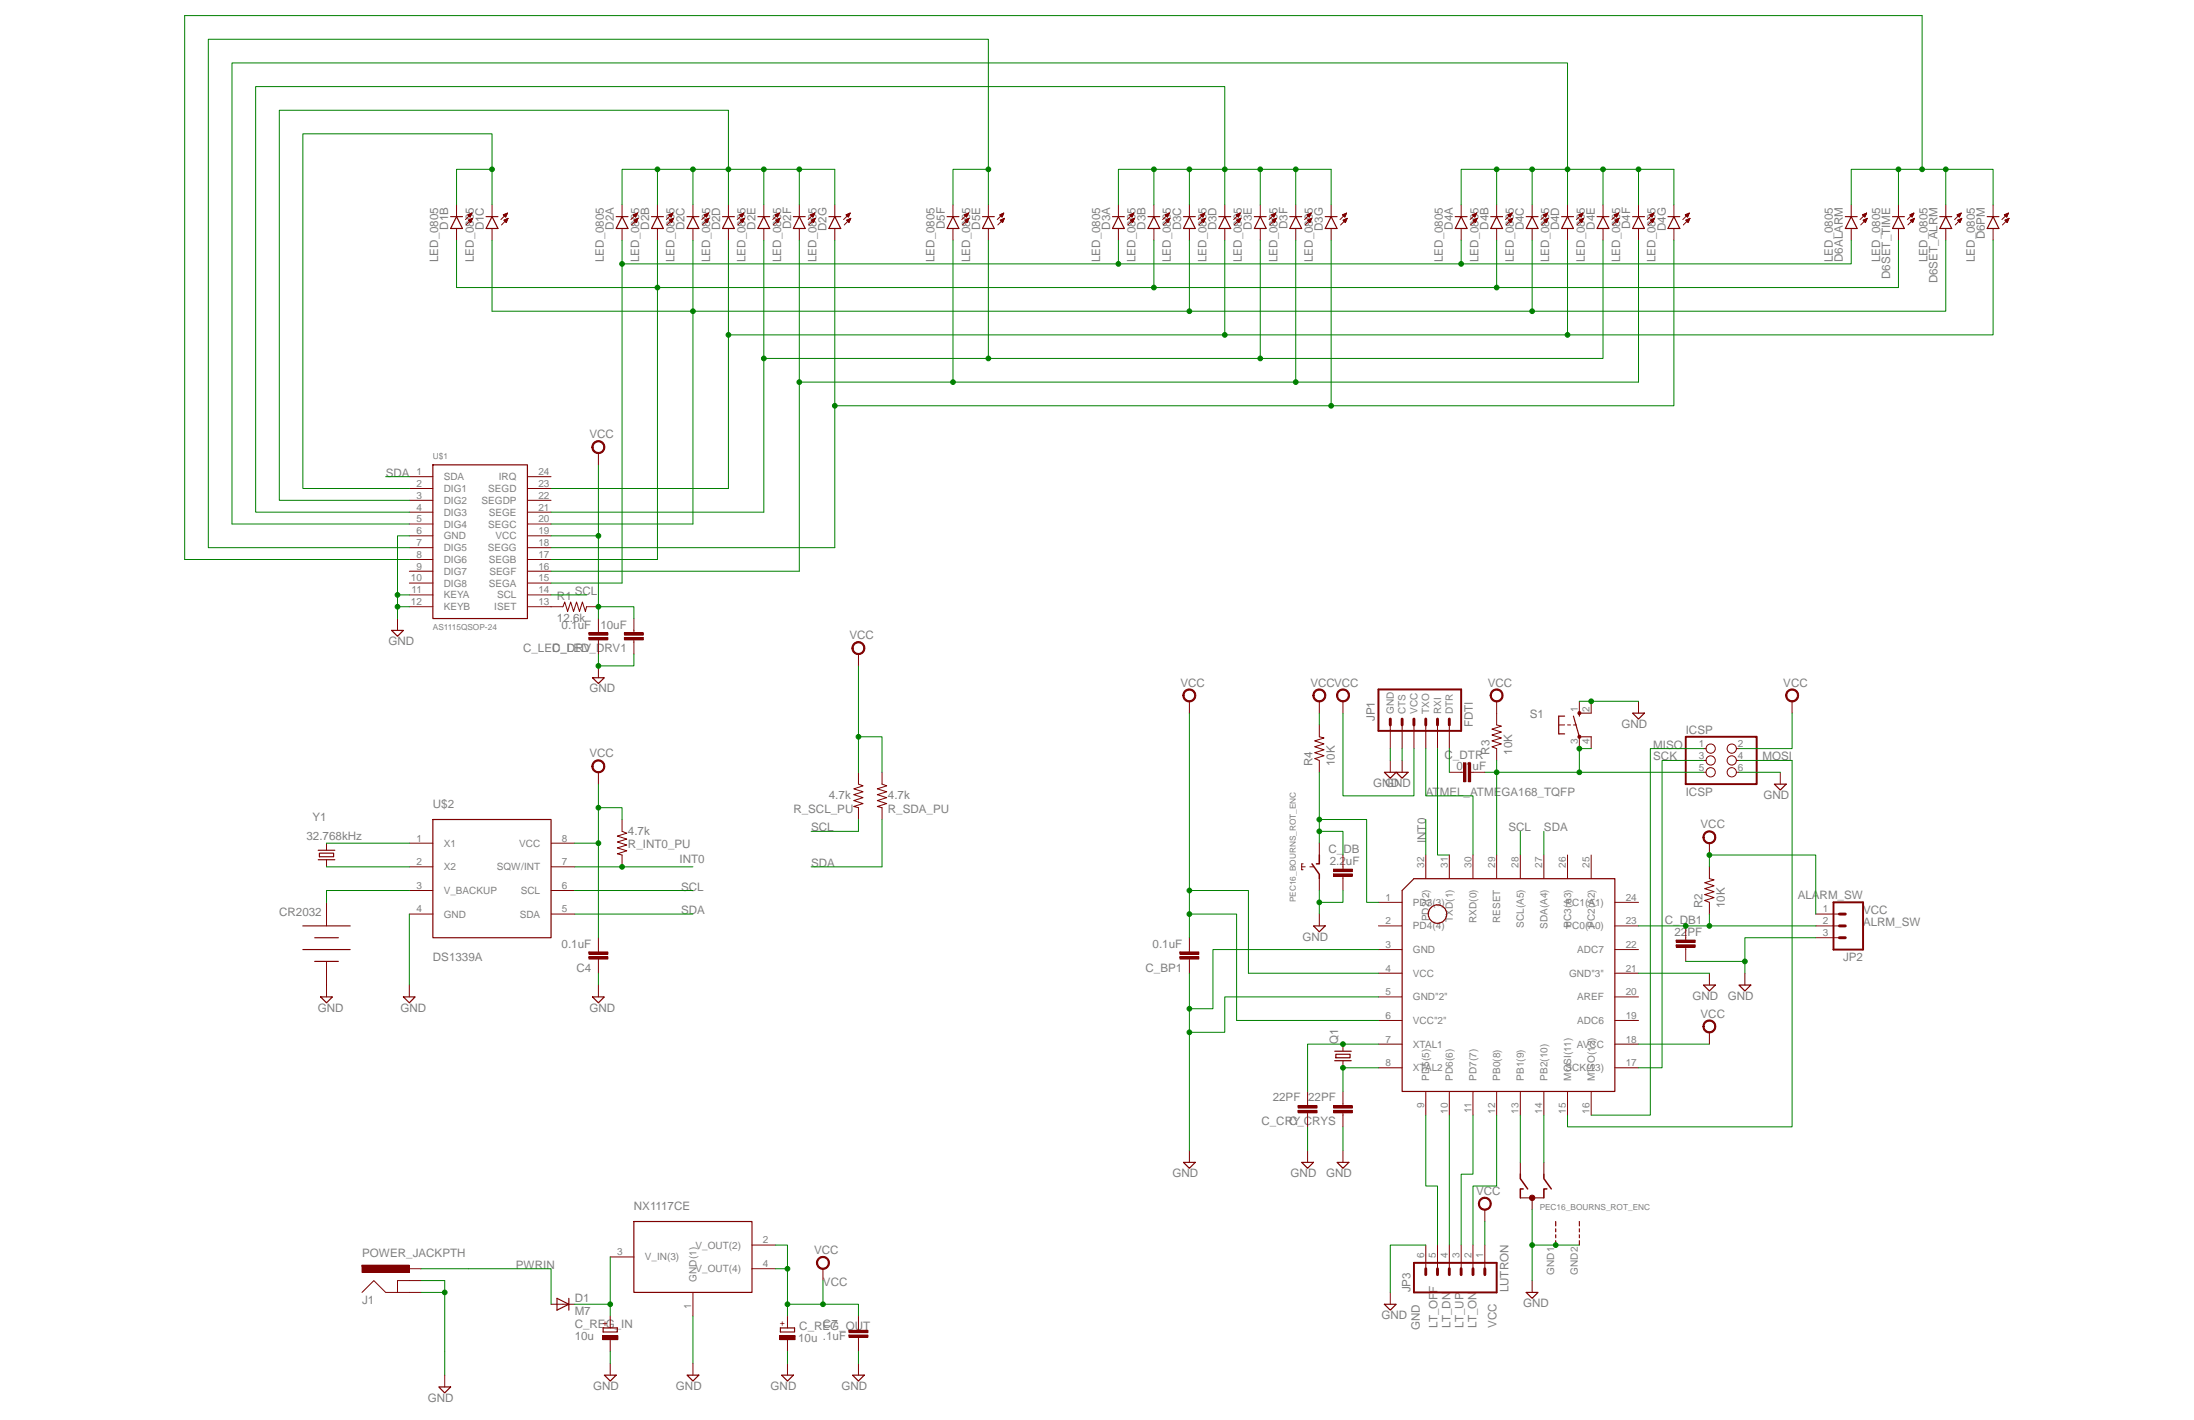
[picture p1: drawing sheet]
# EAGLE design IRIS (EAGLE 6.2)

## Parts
C4  0.1uF  CAP0805  [0805]
C7  .1uF  C-EU0603-RND  [C0603-ROUND]
C_BP1  0.1uF  CAP0805  [0805]
C_CRY  22PF  CAP0805  [0805]
C_CRYS  22PF  CAP0805  [0805]
C_DB  2.2uF  CAP0805  [0805]
C_DB1  22PF  CAP0805  [0805]
C_DTR  0.1uF  CAP0805  [0805]
C_LED_DRV  0.1uF  CAP0805  [0805]
C_LED_DRV1  10uF  CAP0805  [0805]
C_REG_IN  10u  CPOL-EUD  [PANASONIC_D]
C_REG_OUT  10u  CPOL-EUD  [PANASONIC_D]
D1  M7  DIODE-SMB  [SMB]
D1B  LED_0805  [LED_0805]
D1C  LED_0805  [LED_0805]
D2A  LED_0805  [LED_0805]
D2B  LED_0805  [LED_0805]
D2C  LED_0805  [LED_0805]
D2D  LED_0805  [LED_0805]
D2E  LED_0805  [LED_0805]
D2F  LED_0805  [LED_0805]
D2G  LED_0805  [LED_0805]
D3A  LED_0805  [LED_0805]
D3B  LED_0805  [LED_0805]
D3C  LED_0805  [LED_0805]
D3D  LED_0805  [LED_0805]
D3E  LED_0805  [LED_0805]
D3F  LED_0805  [LED_0805]
D3G  LED_0805  [LED_0805]
D4A  LED_0805  [LED_0805]
D4B  LED_0805  [LED_0805]
D4C  LED_0805  [LED_0805]
D4D  LED_0805  [LED_0805]
D4E  LED_0805  [LED_0805]
D4F  LED_0805  [LED_0805]
D4G  LED_0805  [LED_0805]
D5E  LED_0805  [LED_0805]
D5F  LED_0805  [LED_0805]
D6ALARM  LED_0805  [LED_0805]
D6PM  LED_0805  [LED_0805]
D6SET_ALRM  LED_0805  [LED_0805]
D6SET_TIME  LED_0805  [LED_0805]
ICSP  ICSP  PINHD-2X3  [2X03]
J1  POWER_JACKPTH  [POWER_JACK_PTH]
JP1  FDTI  ARDUINO_SERIAL_PROGRAMLONGPADS  [1X06_LONGPADS]
JP2  ALARM_SW  M03LONGPADS  [1X03_LONGPADS]
JP3  LUTRON  M06LONGPADS  [1X06_LONGPADS]
Q1  CRYSTALHC49S  [HC49/S]
R1  12.6k  R-US_R0805  [R0805]
R2  10K  R-US_R0805  [R0805]
R3  10K  R-US_R0805  [R0805]
R4  10K  R-US_R0805  [R0805]
R_INT0_PU  4.7k  R-US_R0805  [R0805]
R_SCL_PU  4.7k  R-US_R0805  [R0805]
R_SDA_PU  4.7k  R-US_R0805  [R0805]
S1  10-XX  [B3F-10XX]
U$1  AS1115QSOP-24  [SSOP24]
U$2  DS1339A  [8_USOP]
U$3  CR2032  [CR2032]
U$4  PEC16_BOURNS_ROT_ENC  [ENCODER_ROTARY]
U$5  ATMEL_ATMEGA168_TQFP  [TQFP_32_ATMEGA168]
U$6  NX1117CE  [LINEAR_REG_SOT223]
Y1  32.768kHz  CRYSTAL32-SMD  [CRYSTAL-32KHZ-SMD]

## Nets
ALRM_SW: C_DB1.2 JP2.2 R2.1 U$5.23(PC0(A0))
D6TIME: D6ALARM.C D6PM.C D6SET_ALRM.C D6SET_TIME.C U$1.8(DIG6)
DIGIT1: D1B.C D1C.C U$1.2(DIG1)
DIGIT2: D2A.C D2B.C D2C.C D2D.C D2E.C D2F.C D2G.C U$1.3(DIG2)
DIGIT3: D3A.C D3B.C D3C.C D3D.C D3E.C D3F.C D3G.C U$1.4(DIG3)
DIGIT4: D4A.C D4B.C D4C.C D4D.C D4E.C D4F.C D4G.C U$1.5(DIG4)
DIGIT5: D5E.C D5F.C U$1.7(DIG5)
GND: C4.1 C7.1 C_BP1.1 C_CRY.1 C_CRYS.1 C_DB1.1 C_DB.1 C_LED_DRV1.1 C_LED_DRV.1 C_REG_IN.- C_REG_OUT.- ICSP.6 J1.GND J1.GNDBREAK JP1.5(CTS) JP1.6(GND) JP2.3 JP3.6 S1.1(S) S1.2(S1) U$1.6(GND) U$1.11(KEYA) U$1.12(KEYB) U$2.4(GND) U$3.GND U$4.C U$4.E U$4.GND1(G) U$4.GND2(G) U$5.3(GND) U$5.5(GND"2") U$5.21(GND"3") U$6.1(GND(1))
INT0: R_INT0_PU.2 U$2.7(SQW/INT) U$5.32(PD2(2))
LT_DN: JP3.4 U$5.10(PD6(6))
LT_OFF: JP3.5 U$5.9(PD5(5))
LT_ON: JP3.2 U$5.12(PB0(8))
LT_UP: JP3.3 U$5.11(PD7(7))
MISO: ICSP.1 U$5.16(MISO(12))
MOSI: ICSP.4 U$5.15(MOSI(11))
N$1: D1B.A D2B.A D3B.A D4B.A D6SET_TIME.A U$1.17(SEGB)
N$2: D1C.A D2C.A D3C.A D4C.A D6SET_ALRM.A U$1.20(SEGC)
N$4: U$2.2(X2) Y1.X1
N$5: U$2.1(X1) Y1.X2
N$6: D2A.A D3A.A D4A.A D6ALARM.A U$1.15(SEGA)
N$7: C_DB.2 R4.1 U$4.D U$5.1(PD3(3))
N$9: D2D.A D3D.A D4D.A D6PM.A U$1.23(SEGD)
N$10: D2E.A D3E.A D4E.A D5E.A U$1.21(SEGE)
N$11: D2F.A D3F.A D4F.A D5F.A U$1.16(SEGF)
N$12: D2G.A D3G.A D4G.A U$1.18(SEGG)
N$13: JP1.2(RXI) U$5.31(TXD(1))
N$14: R1.1 U$1.13(ISET)
N$15: JP1.3(TXO) U$5.30(RXD(0))
N$16: C_DTR.2 JP1.1(DTR)
N$18: U$4.A U$5.13(PB1(9))
N$19: U$4.B U$5.14(PB2(10))
N$34: C_CRY.2 Q1.2 U$5.7(XTAL1)
N$35: C_CRYS.2 Q1.1 U$5.8(XTAL2)
PWRIN [power]: D1.A J1.PWR
RESET: C_DTR.1 ICSP.5 R3.1 S1.3(P) S1.4(P1) U$5.29(RESET)
SCK: ICSP.3 U$5.17(SCK(13))
SCL: R_SCL_PU.2 U$1.14(SCL) U$2.6(SCL) U$5.28(SCL(A5))
SDA: R_SDA_PU.2 U$1.1(SDA) U$2.5(SDA) U$5.27(SDA(A4))
V+: U$2.3(V_BACKUP) U$3.V+
V_IN(3): C_REG_IN.+ D1.C U$6.3(V_IN(3))
VCC: C4.2 C7.2 C_BP1.2 C_LED_DRV1.2 C_LED_DRV.2 C_REG_OUT.+ ICSP.2 JP1.4(VCC) JP2.1 JP3.1 R1.2 R2.2 R3.2 R4.2 R_INT0_PU.1 R_SCL_PU.1 R_SDA_PU.1 U$1.19(VCC) U$2.8(VCC) U$5.4(VCC) U$5.6(VCC"2") U$5.18(AVCC) U$6.2(V_OUT(2)) U$6.4(V_OUT(4))
Unconnected: U$1.9(DIG7) U$1.10(DIG8) U$1.22(SEGDP) U$1.24(IRQ) U$5.2(PD4(4)) U$5.19(ADC6) U$5.20(AREF) U$5.22(ADC7) U$5.24(PC1(A1)) U$5.25(PC2(A2)) U$5.26(PC3(A3))

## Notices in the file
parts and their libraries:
SparkFun-FreqCtrl: Licensing: CC v3.0 Share-Alike You are welcome to use this library for commercial purposes.
